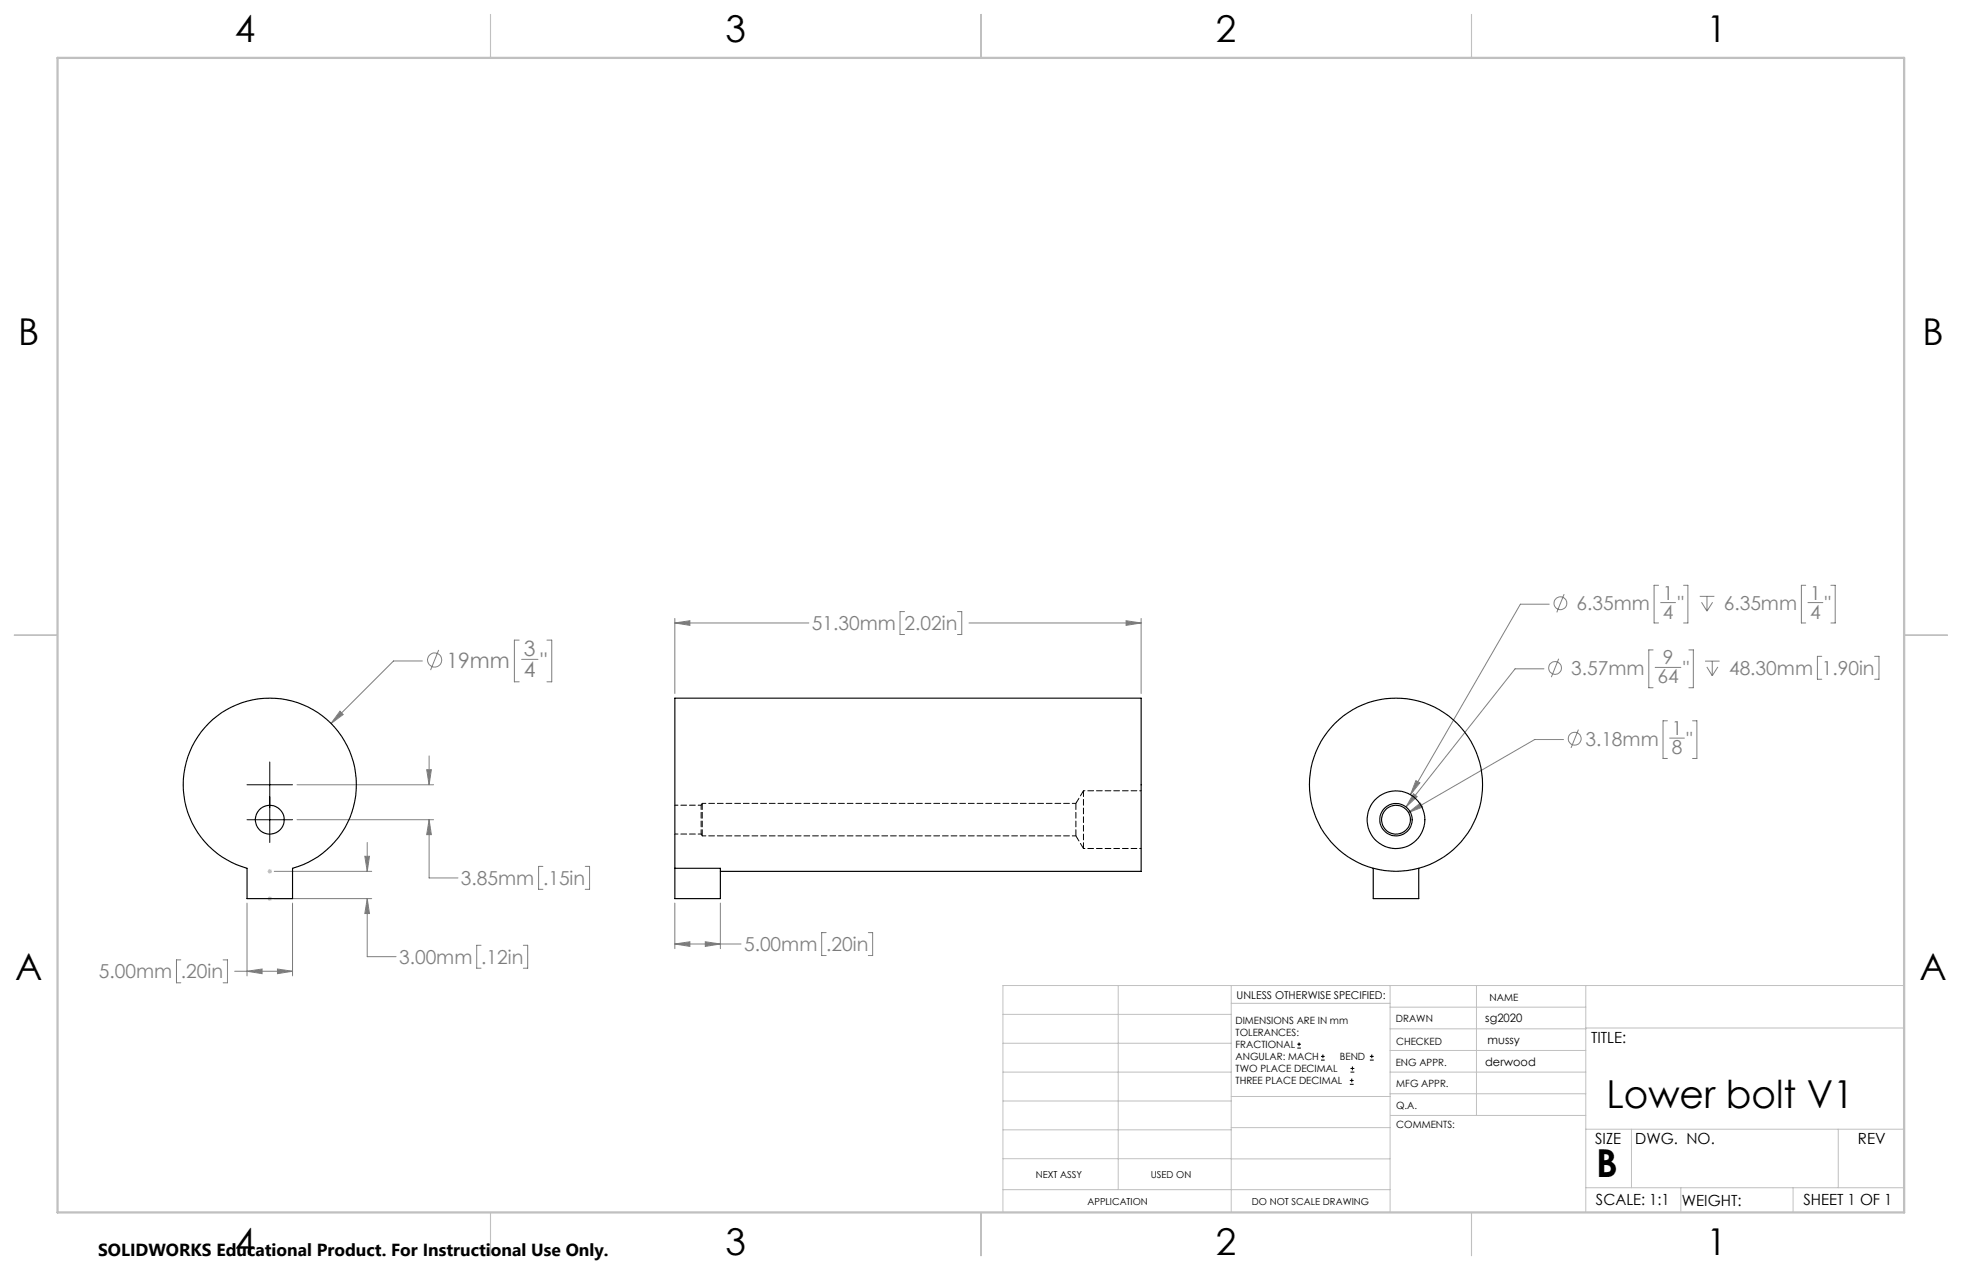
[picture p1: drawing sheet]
<svg xmlns="http://www.w3.org/2000/svg" width="432mm" height="279mm" viewBox="0 0 432 279" stroke-linecap="round" stroke-linejoin="round" font-family="sans-serif">
<g fill="none" stroke="#808080" stroke-width=".22">
<path d="M148.5 137.1l3.3-.5v1zM148.5 136.1v16.5M148.5 137.1h29.5M199.1 134.5h-1v5.1h1M210.7 134.5h1v5.1h-1M213.3 137.1h37.8M247.8 136.6l3.3 .5-3.3 .5zM251.1 136.1v16.5M341 132.9h-6.4l-24.2 41.9M344.2 130.7l-1.6 4M365 128.8h-1v8.3h1M365.5 132.6h3.3"/>
<path d="M370.5 128.8h1v8.3h-1M374.1 131.2h3.2M374.5 132.5l1.2 1.9M375.7 131.2v3.2M376.9 132.5l-1.2 1.9M397.4 128.8h-.9v8.3h.9M397.9 132.6h3.3M402.9 128.8h1v8.3h-1M74.8 156.5l.7 .7-2.7 2zM93 145.4h-6.4l-13.8 13.8M96.6 143l-1.8 4.4M114.3 140.8h-1.1v9.2h1.1"/>
<path d="M114.8 145.1h3.6M120.4 140.8h1v9.2h-1M339.8 147.1h-6.4l-23.9 30.4M343 144.9l-1.6 4.1M363.8 143h-.9v8.3h.9M364.3 146.8h5.6M367 158.6h-1v8.3h1M371.7 143h1v8.3h-1M372.5 158.6h1v8.3h-1M375.2 145.5h3.3M375.6 146.7l1.2 2M376.8 145.5v3.2"/>
<path d="M378.1 146.7l-1.3 2M400.9 144.4h-.9v5h.9M412.6 144.4h.9v5h-.9M65.4 172.6h30M93.9 169.3h1l-.5 3.3zM94.4 166.3v6.3M310 178.8l2.6-2.1 .5 .9zM311.1 174.6l.8 .7-2.4 2.2zM311.6 171.7l.9 .5-2.1 2.6zM344.1 162.7h-6.4l-27.7 16.1M347.4 160.5l-1.6 4M367.5 162.4h3.2"/>
<path d="M54.4 198.7v16M60.4 191.7h21.4M60.4 197.7h21.4M64.4 198.7v16M65.4 180.3h30M80.3 188.4h1l-.5 3.3zM80.8 197.7l.5 3.3h-1zM80.8 197.7v12.8h6.4M80.8 185.3v6.4M94.4 180.3l.5 3.3h-1zM94.4 180.3v12.8h6.4M119.5 190.6h-1v5.1h1"/>
<path d="M128.8 190.6h1v5.1h-1M148.5 198.7v10M158.5 198.7v10M39.8 211.2h-1v5h1M49.1 211.2h1v5h-1M51.6 213.7h12.8M54.4 213.7l3.3-.5v1zM61.1 213.2l3.3 .5-3.3 .5zM105.9 208h-1v5h1M115.2 208h.9v5h-.9M148.5 207.7l3.3-.5v1zM148.5 207.7h14.6"/>
<path d="M155.2 207.2l3.3 .5-3.3 .5zM181.8 205.2h-1v5h1M191.1 205.2h1v5h-1"/>
<circle cx="343.4" cy="132.7" r="1.41"/>
<circle cx="95.7" cy="145.2" r="1.55"/>
<circle cx="342.2" cy="146.9" r="1.4"/>
<circle cx="346.6" cy="162.5" r="1.42"/>
</g>
<g fill="none" stroke="#000" stroke-width=".22">
<path d="M54.4 172.6h10M59.4 167.6v17.7M54.4 180.3h10M285.5 230.6h.8M285.5 229.7h.8M285.9 229.3v.9M290.7 233.2h.8M290.7 232.4h.8M291.1 232v.8M297.1 238.5h.8M297.1 237.7h.8M297.2 235.9h.9"/>
<path d="M297.2 235.1h.9M297.5 237.3v.8M297.6 234.6v.9M301.5 233.2h.8M301.5 232.4h.8M301.9 232v.8"/>
</g>
<g fill="none" stroke="#c0c0c0" stroke-width=".22">
<path d="M58.9 191.7h1M58.9 197.7h1M59 191.3l.7 .8M59 197.3l.7 .7M59.4 191.2v1M59.4 197.2v1M59.7 191.3l-.7 .8M59.7 197.3l-.7 .7M246.1 216.8v44.9M271 216.8v49.9M305.9 216.8v49.9M324.9 216.8v28.6"/>
<path d="M349 216.8v49.9M419.1 216.8h-198.4v49.9M220.7 235.9h50.3M220.7 229.5h50.3M220.7 223.2h50.3M271 220.7h34.9M305.9 231.1h43.1M305.9 226.3h43.1M305.9 221.6h43.1M305.9 235.9h43.1M349 226.2h70.1M220.7 248.6h50.3"/>
<path d="M220.7 242.2h50.3M220.7 254.9h50.3M271 255h34.9M271 248.1h35M271 241.2h35M305.9 240.6h43.1M306 245.4h43M349 248.4h70.1M359.1 248.4v12.9M404.6 248.4v12.9M220.7 261.7h85.2M349 261.3h70.1"/>
<path d="M369.9 261.3v5.4M394.6 261.3v5.4"/>
</g>
<path d="M108 3.2v9.5M215.9 3.2v9.5M323.8 3.2v9.5M3.1 139.7h9.6M419.1 139.7h9.5M108 266.7v9.6M215.9 266.7v9.6M323.8 266.7v9.6" fill="none" stroke="#c0c0c0" stroke-width=".25"/>
<path d="M12.7 12.7h406.4v254h-406.4z" fill="none" stroke="#c0c0c0" stroke-width=".5"/>
<g fill="#808080">
<path d="M74.8 156.5l.7 .7-2.7 2z"/>
<path d="M80.3 188.4h1l-.5 3.3zM80.8 197.7l.5 3.3h-1z"/>
<path d="M93.9 169.3h1l-.5 3.3zM94.4 180.3l.5 3.3h-1zM54.4 213.7l3.3-.5v1zM61.1 213.2l3.3 .5-3.3 .5zM247.8 136.6l3.3 .5-3.3 .5zM148.5 137.1l3.3-.5v1zM155.2 207.2l3.3 .5-3.3 .5zM148.5 207.7l3.3-.5v1zM311.6 171.7l-1.2 3.1 2.1-2.6zM311.1 174.6l-1.6 2.9 2.4-2.2zM310 178.8l3.1-1.2-.5-.9z"/>
</g>
<g fill="none" stroke="#000" stroke-width=".25">
<path d="M45.9 159.1a19.1 19.1 0 0 1 30 4 19.1 19.1 0 0 1-11.5 27.9v6.7h-10v-6.7a19.1 19.1 0 0 1-8.5-31.9zM148.5 191v-37.4h102.6v38.1h-92.6M148.5 191h10v6.7h-10zM302.2 191v6.7h10v-6.7"/>
<circle cx="307.2" cy="172.6" r="19"/>
<circle cx="59.4" cy="180.3" r="3.2"/>
<circle cx="307.2" cy="180.3" r="3.6"/>
<circle cx="307.2" cy="180.3" r="3.2"/>
<circle cx="307.2" cy="180.3" r="6.3"/>
</g>
<path d="M154.6 176.7l-.3 .4M238.5 174v12.7M238.5 174l-1.7 2.7M154.3 183.5l.3 .4M236.8 183.9l1.7 2.8" fill="none" stroke="#000" stroke-width=".22" stroke-dasharray="1.3 .6"/>
<path d="M154.6 176.7v7.2M236.8 176.7v7.2" fill="none" stroke="#000" stroke-width=".22" stroke-dasharray="1.3 .6" stroke-dashoffset="-.1"/>
<path d="M154.3 177.1v6.4" fill="none" stroke="#000" stroke-width=".22" stroke-dasharray="1.3 .6" stroke-dashoffset=".3"/>
<path d="M251.2 174h-12.7M238.5 186.7h12.7" fill="none" stroke="#000" stroke-width=".22" stroke-dasharray="1.3 .6" stroke-dashoffset="-1"/>
<path d="M236.8 176.7h-82.2M154.6 183.9h82.2" fill="none" stroke="#000" stroke-width=".22" stroke-dasharray="1.3 .6" stroke-dashoffset=".5"/>
<path d="M154.3 177.1h-5.7M148.6 183.5h5.7" fill="none" stroke="#000" stroke-width=".22" stroke-dasharray="1.3 .6" stroke-dashoffset=".6"/>
<g font-size="8.5">
<text x="353.5" y="243.7">Lower bolt V1</text>
<text x="351.3" y="259">B</text>
</g>
<g font-size="8.1">
<text x="51.7" y="9.3">4</text>
<text x="159.7" y="9.3">3</text>
<text x="267.6" y="9.3">2</text>
<text x="375.6" y="9.3">1</text>
<text x="4" y="76">B</text>
<text x="423.1" y="76">B</text>
<text x="3.3" y="215.7">A</text>
<text x="422.4" y="215.7">A</text>
<text x="51.7" y="276">4</text>
<text x="159.7" y="276">3</text>
<text x="267.6" y="276">2</text>
<text x="375.6" y="276">1</text>
</g>
<g font-size="4.7" fill="#808080">
<text x="98.2" y="146.9">19mm</text>
<text x="115.3" y="144.3">3</text>
<text x="115.3" y="149">4</text>
<text x="118.9" y="146.9">&quot;</text>
</g>
<g font-size="4.2" fill="#808080">
<text x="366" y="131.9">1</text>
<text x="398.4" y="131.9">1</text>
<text x="346.9" y="134.3">6.35mm</text>
<text x="366" y="136.1">4</text>
<text x="369.2" y="134.3">&quot;</text>
<text x="379.4" y="134.3">6.35mm</text>
<text x="398.4" y="136.1">4</text>
<text x="401.6" y="134.3">&quot;</text>
<text x="178.7" y="138.6">51.30mm</text>
<text x="199.1" y="138.6">2.02in</text>
<text x="345.8" y="148.5">3.57mm</text>
<text x="365.9" y="146.2">9</text>
<text x="370.4" y="148.5">&quot;</text>
<text x="380.5" y="148.5">48.30mm</text>
<text x="401" y="148.5">1.90in</text>
<text x="364.8" y="150.4">64</text>
<text x="367.9" y="161.7">1</text>
<text x="348.9" y="164.1">3.18mm</text>
<text x="367.9" y="165.9">8</text>
<text x="371.2" y="164.1">&quot;</text>
<text x="101.4" y="194.7">3.85mm</text>
<text x="119.5" y="194.7">.15in</text>
<text x="163.7" y="209.3">5.00mm</text>
<text x="181.8" y="209.3">.20in</text>
<text x="21.7" y="215.3">5.00mm</text>
<text x="39.8" y="215.3">.20in</text>
<text x="87.8" y="212.1">3.00mm</text>
<text x="105.9" y="212.1">.12in</text>
</g>
<text font-size="3.8" x="21.6" y="276.3">SOLIDWORKS Educational Product. For Instructional Use Only.</text>
<g font-size="3.4">
<text x="350.2" y="229.5">TITLE:</text>
<text x="351.1" y="251.6">SIZE</text>
<text x="359.9" y="251.6">DWG. NO.</text>
<text x="408.9" y="251.7">REV</text>
<text x="351.2" y="265.2">SCALE: 1:1</text>
<text x="370.1" y="265.3">WEIGHT:</text>
<text x="396.9" y="265.2">SHEET 1 OF 1</text>
</g>
<g font-size="2.5">
<text x="326.9" y="224.8">sg2020</text>
<text x="327.4" y="229.6">mussy</text>
<text x="326.9" y="234.6">derwood</text>
</g>
<text font-size="2.4" x="272.2" y="219.7">UNLESS OTHERWISE SPECIFIED:</text>
<g font-size="2.2">
<text x="327.8" y="220.1">NAME</text>
<text x="271.9" y="225.3">DIMENSIONS ARE IN mm</text>
<text x="271.9" y="227.9">TOLERANCES:</text>
<text x="307.2" y="224.9">DRAWN</text>
<text x="271.9" y="230.6">FRACTIONAL</text>
<text x="271.9" y="233.2">ANGULAR: MACH</text>
<text x="294.9" y="233.2">BEND</text>
<text x="307.3" y="229.8">CHECKED</text>
<text x="271.9" y="235.9">TWO PLACE DECIMAL</text>
<text x="271.9" y="238.5">THREE PLACE DECIMAL</text>
<text x="307.2" y="234.5">ENG APPR.</text>
<text x="307.3" y="239.2">MFG APPR.</text>
<text x="307.3" y="243.9">Q.A.</text>
<text x="307.3" y="248.1">COMMENTS:</text>
</g>
<g font-size="2.1">
<text x="227.9" y="259.2">NEXT ASSY</text>
<text x="253.3" y="259.2">USED ON</text>
<text x="239.3" y="265">APPLICATION</text>
<text x="275.5" y="265.1">DO NOT SCALE DRAWING</text>
</g>
</svg>
